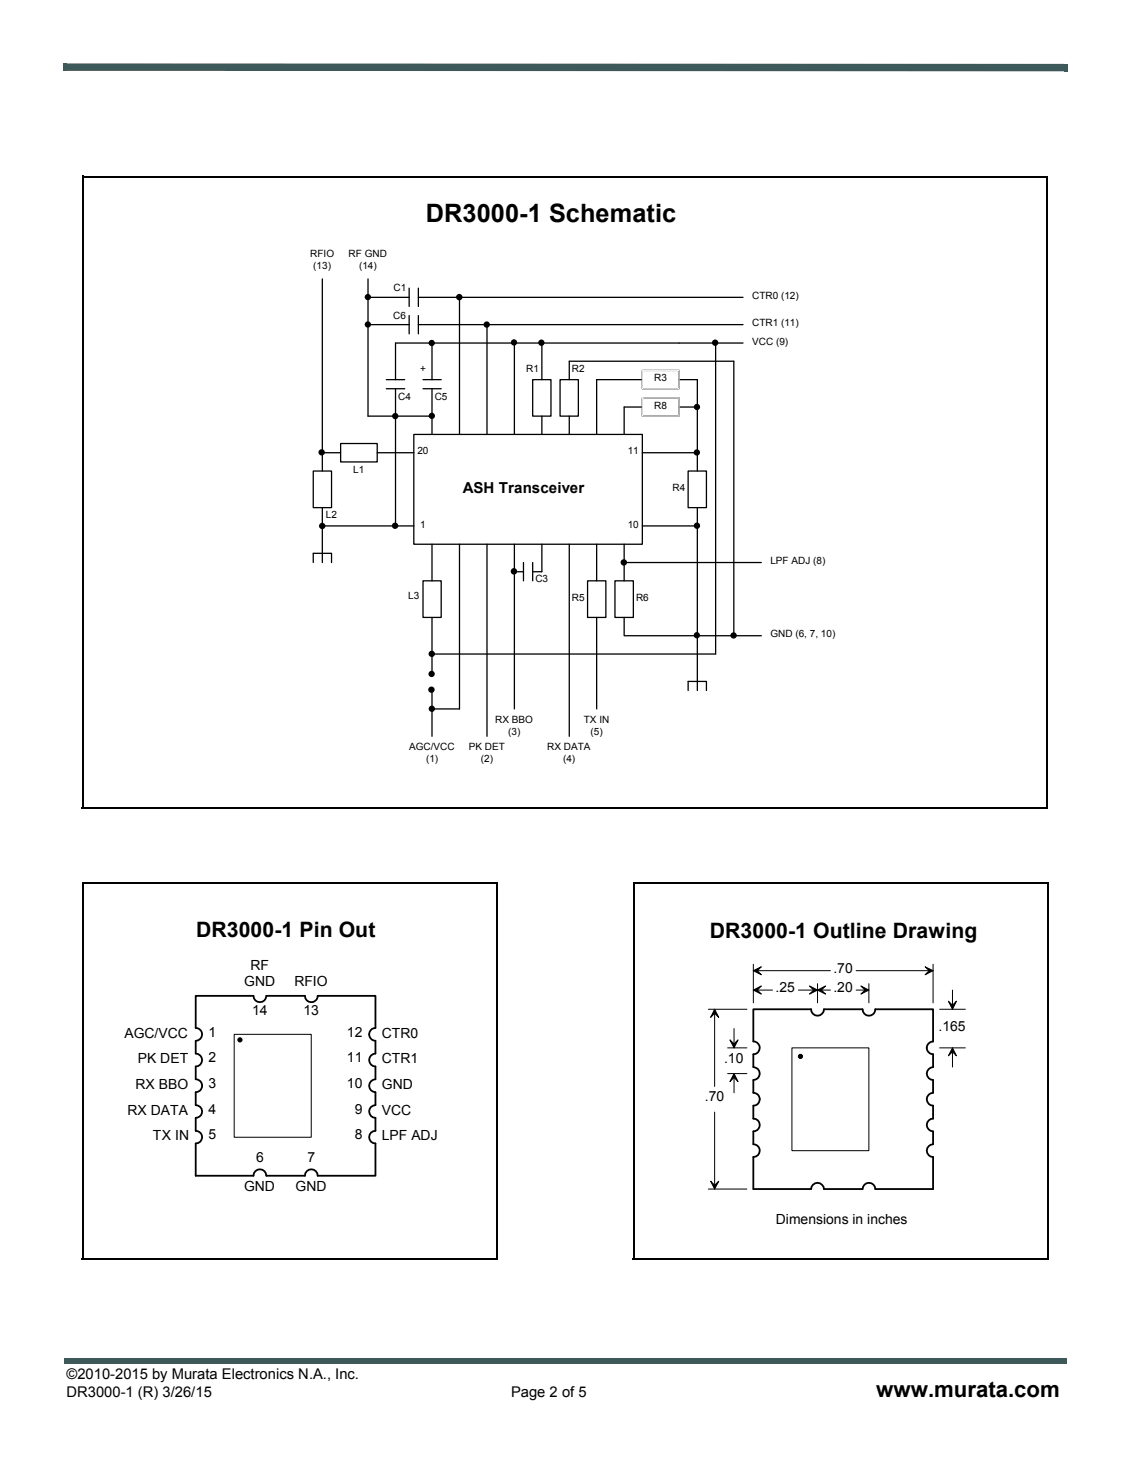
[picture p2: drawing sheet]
<svg xmlns="http://www.w3.org/2000/svg" width="216mm" height="279mm" viewBox="0 0 216 279" stroke-linecap="round" stroke-linejoin="round" font-family="sans-serif">
<g fill="#3d5959">
<path d="M12 12.1h.7v1.4h-.7z"/>
<path d="M203.2 12.2h.7v1.4h-.7z"/>
<path d="M12.7 12.1l190.5 .1v1.4l-190.5-.1z"/>
<path d="M12.2 259.2h.5v1.1h-.5z"/>
<path d="M12.7 259.2h191v1.1h-191z"/>
</g>
<g fill="#fff">
<path d="M37.3 30.8h128.8v127h-128.8z"/>
<path d="M37.4 30.8h128.7v127h-128.7z"/>
</g>
<path d="M37.3 30.8h128.8v127h-128.8z" fill="none" stroke="#fff" stroke-width=".19"/>
<path d="M38.8 32.3h125.7v123.9h-125.7z" fill="#fff"/>
<g fill="none" stroke="#000" stroke-width=".25">
<path d="M61.5 53.2v36.7M70.3 56.7h7.8M70.3 53.2v26.2h12.2M78.1 55v3.5M79.9 56.7h61.9M79.9 55v3.5M87.7 56.7v26.2M70.3 62h7.8M73.7 72.5h3.6M73.7 74.2h3.6M75.5 74.2v26.2M78.1 60.2v3.5"/>
<path d="M79.9 62h61.9M79.9 60.2v3.5M80.8 72.5h3.4M80.8 74.2h3.4M82.5 65.5v7M82.5 74.2v8.7M93 62v20.9M98.2 65.5v17.4M101.7 72.5h3.5v6.9h-3.5zM103.4 65.5v7M103.4 79.4v3.5M106.9 72.5h3.5v6.9h-3.5z"/>
<path d="M108.7 72.5v-3.6h31.4v52.4M108.7 79.4v3.5M122.6 72.5h-8.7v10.4M122.6 75.9h7v3.5h-7zM122.6 70.7h7v3.5h-7zM122.6 77.7h-3.5v5.2M129.6 77.7h3.5M129.6 72.5h3.5v17.4M136.6 65.5v59.3h-54.1M141.8 65.5h-66.3v7M59.8 89.9h3.5v7h-3.5zM61.5 86.4h3.5"/>
<path d="M61.5 96.9v10.5M65 84.6h7v3.6h-7zM72 86.4h7M79 82.9h43.6v21h-43.6zM122.6 86.4h10.5M131.4 89.9h3.5v7h-3.5zM133.1 96.9v3.5M59.8 107.4v-1.8h3.5v1.8M61.5 100.4h17.5M80.8 110.8h3.4v7h-3.4zM82.5 103.9v6.9M82.5 117.8v10.5"/>
<path d="M87.7 103.9v31.4h-5.2M93 103.9v36.6M98.2 103.9v31.4M98.2 109.1h1.7M99.9 107.4v3.4M101.7 107.4v3.4M103.4 103.9v5.2h-1.7M108.7 103.9v36.6M112.2 110.8h3.5v7h-3.5zM113.9 103.9v6.9M113.9 117.8v17.5M117.4 110.8h3.5v7h-3.5z"/>
<path d="M119.1 117.8v3.5h26.2M119.1 103.9v6.9M119.1 107.4h26.2M122.6 100.4h10.5M133.1 100.4v31.4M82.5 131.8v8.7M131.4 131.8v-1.8h3.5v1.8"/>
</g>
<path d="M122.6 70.7h7v3.5h-7zM122.6 70.7h.1M122.6 75.9h7v3.5h-7zM122.6 75.9h.1" fill="none" stroke="#fff" stroke-width=".19"/>
<g fill="#000">
<circle cx="70.2" cy="56.7" r=".6"/>
<circle cx="87.7" cy="56.7" r=".61"/>
<circle cx="70.2" cy="61.9" r=".6"/>
<circle cx="75.5" cy="79.4" r=".6"/>
<circle cx="82.4" cy="65.5" r=".6"/>
<circle cx="82.4" cy="79.4" r=".6"/>
<circle cx="92.9" cy="61.9" r=".6"/>
<circle cx="98.1" cy="65.4" r=".6"/>
<circle cx="103.3" cy="65.4" r=".61"/>
<circle cx="133" cy="77.7" r=".6"/>
<circle cx="136.5" cy="65.4" r=".61"/>
<circle cx="61.4" cy="86.3" r=".61"/>
<circle cx="133" cy="86.4" r=".6"/>
<circle cx="61.5" cy="100.4" r=".61"/>
<circle cx="75.4" cy="100.3" r=".61"/>
<circle cx="98.1" cy="109" r=".62"/>
<circle cx="119.1" cy="107.3" r=".61"/>
<circle cx="133" cy="100.3" r=".61"/>
<circle cx="82.4" cy="131.6" r=".61"/>
<circle cx="82.4" cy="128.6" r=".6"/>
<circle cx="82.4" cy="124.8" r=".61"/>
<circle cx="82.4" cy="135.3" r=".6"/>
<circle cx="133" cy="121.2" r=".6"/>
<circle cx="140" cy="121.3" r=".61"/>
</g>
<path d="M15.6 168.3h79.1v71.8h-79.1z" fill="#fff"/>
<path d="M15.6 168.3h79.1v71.8h-79.1z" fill="none" stroke="#fff" stroke-width=".19"/>
<g fill="none" stroke="#00f" stroke-width=".19">
<path d="M34.9 197.4h4.9M42.2 190.1h-4.8v4.8M49.6 187.6v4.9M59.4 187.6v4.9M66.8 190.1h4.9v4.8M69.3 197.4h4.8M34.9 202.3h4.9M34.9 207.2h4.9M34.9 212.1h4.9M34.9 217h4.9M37.4 219.5v4.9h4.8M69.3 202.3h4.8"/>
<path d="M69.3 207.2h4.8M69.3 212.1h4.8M69.3 217h4.8M71.7 219.5v4.9h-4.9"/>
</g>
<path d="M17.7 170.4h74.8v67.5h-74.8z" fill="#fff"/>
<path d="M71.7 198.6a1.22 1.22 0 0 1-1.2-1.2 1.22 1.22 0 0 1 1.2-1.2v-6.1h-11.1a1.22 1.22 0 0 1-1.2 1.2 1.22 1.22 0 0 1-1.2-1.2h-7.4a1.23 1.23 0 0 1-1.2 1.2 1.23 1.23 0 0 1-1.2-1.2h-11v6.1a1.24 1.24 0 0 1 1.2 1.2 1.24 1.24 0 0 1-1.2 1.2v2.5a1.24 1.24 0 0 1 1.2 1.2 1.24 1.24 0 0 1-1.2 1.2v2.5a1.24 1.24 0 0 1 1.2 1.2 1.24 1.24 0 0 1-1.2 1.2v2.5a1.22 1.22 0 0 1 1.2 1.2 1.22 1.22 0 0 1-1.2 1.2v2.5a1.21 1.21 0 0 1 1.2 1.2 1.21 1.21 0 0 1-1.2 1.2v6.2h11a1.23 1.23 0 0 1 1.2-1.2 1.23 1.23 0 0 1 1.2 1.2h7.4a1.22 1.22 0 0 1 1.2-1.2 1.22 1.22 0 0 1 1.2 1.2h11.1v-6.2a1.21 1.21 0 0 1-1.2-1.2 1.21 1.21 0 0 1 1.2-1.2v-2.5a1.22 1.22 0 0 1-1.2-1.2 1.22 1.22 0 0 1 1.2-1.2v-2.5a1.24 1.24 0 0 1-1.2-1.2 1.24 1.24 0 0 1 1.2-1.2v-2.5a1.24 1.24 0 0 1-1.2-1.2 1.24 1.24 0 0 1 1.2-1.2v-2.5" fill="none" stroke="#000" stroke-width=".35"/>
<path d="M44.7 197.4h14.7v19.6h-14.7z" fill="none" stroke="#000" stroke-width=".19"/>
<circle cx="45.8" cy="198.5" r=".4" fill="#000" stroke="#000" stroke-width=".19"/>
<g fill="#fff">
<path d="M120.8 168.4h79.2v71.8h-79.2z"/>
<path d="M120.8 168.4h79.1v71.8h-79.1z"/>
</g>
<path d="M120.8 168.4h79.1v71.8h-79.1z" fill="none" stroke="#fff" stroke-width=".19"/>
<g fill="none" stroke="#00f" stroke-width=".19">
<path d="M141.3 200h4.9M148.7 192.6h-4.9v4.9M156.1 190.2v4.9M165.9 190.2v4.9M173.2 192.6h4.9v4.9M175.7 200h4.9M141.3 204.9h4.9M141.3 209.8h4.9M141.3 214.7h4.9M141.3 219.6h4.9M175.7 204.9h4.9M175.7 209.8h4.9"/>
<path d="M175.7 214.7h4.9M175.7 219.6h4.9M143.8 222v4.9h4.9M178.1 222v4.9h-4.9"/>
</g>
<path d="M122.9 170.6h74.9v67.4h-74.9z" fill="#fff"/>
<path d="M143.8 192.6h11a1.23 1.23 0 0 0 1.3 1.2 1.23 1.23 0 0 0 1.2-1.2h7.4a1.22 1.22 0 0 0 1.2 1.2 1.22 1.22 0 0 0 1.2-1.2h11v6.2a1.22 1.22 0 0 0-1.2 1.2 1.22 1.22 0 0 0 1.2 1.2v2.4a1.24 1.24 0 0 0-1.2 1.3 1.24 1.24 0 0 0 1.2 1.2v2.5a1.23 1.23 0 0 0-1.2 1.2 1.23 1.23 0 0 0 1.2 1.2v2.5a1.22 1.22 0 0 0-1.2 1.2 1.22 1.22 0 0 0 1.2 1.2v2.5a1.22 1.22 0 0 0-1.2 1.2 1.22 1.22 0 0 0 1.2 1.2v6.1h-11a1.22 1.22 0 0 0-1.2-1.2 1.22 1.22 0 0 0-1.2 1.2h-7.4a1.23 1.23 0 0 0-1.2-1.2 1.23 1.23 0 0 0-1.3 1.2h-11v-6.1a1.22 1.22 0 0 0 1.2-1.2 1.22 1.22 0 0 0-1.2-1.2v-2.5a1.22 1.22 0 0 0 1.2-1.2 1.22 1.22 0 0 0-1.2-1.2v-2.5a1.23 1.23 0 0 0 1.2-1.2 1.23 1.23 0 0 0-1.2-1.2v-2.5a1.24 1.24 0 0 0 1.2-1.2 1.24 1.24 0 0 0-1.2-1.3v-2.4a1.23 1.23 0 0 0 1.2-1.2 1.23 1.23 0 0 0-1.2-1.2z" fill="none" stroke="#000" stroke-width=".35"/>
<g fill="none" stroke="#000" stroke-width=".19">
<path d="M135.2 192.6h7.4M136.4 192.6v14.7M138.9 200h3.7M140.1 196.3v3.7M143.8 184v7.4M143.8 189h3.7M143.8 185.3h14.7M151.2 200h14.7v19.6h-14.7zM152.4 189h6.1M156.1 187.7v3.7M163.4 185.3h14.7M163.4 189h2.5"/>
<path d="M165.9 187.7v3.7M178.1 184v7.4M179.4 192.6h4.9M179.4 200h4.9M181.8 189v3.6M181.8 200v3.6M136.4 212.2v14.7M138.9 204.9h3.7M140.1 204.9v3.7M135.2 226.9h7.4"/>
</g>
<path d="M136.4 192.6l.8 1.6-.8-.8-.7 .8zM139.3 198.5l.8 .7 .8-.7-.8 1.5zM143.8 189l1.5-.8-.7 .8 .7 .7zM143.8 185.3l1.5-.8-.7 .8 .7 .7zM154.5 188.2l1.6 .8-1.6 .7 .8-.7zM156.1 189l1.5-.8-.8 .8 .8 .7zM164.3 188.2l1.6 .8-1.6 .7 .8-.7zM176.6 184.5l1.5 .8-1.5 .7 .8-.7zM181 191.1l.8 .8 .8-.8-.8 1.5zM140.1 204.9l.8 1.5-.8-.8-.8 .8zM181.8 200l.8 1.5-.8-.8-.8 .8zM135.7 225.4l.7 .8 .8-.8-.8 1.5z" fill="#000" stroke="#000" stroke-width=".19"/>
<circle cx="152.8" cy="201.6" r=".4" fill="#000" stroke="#000" stroke-width=".19"/>
<path d="M15.7 33.7h184.4M15.8 33.5v120.6M199.9 33.7v120.6M15.6 154.1h184.3M15.7 168.6h79.3M15.8 168.4v71.9M94.8 168.6v71.9M121 168.5h79.2M121 168.3v71.9M200.1 168.4v72M15.6 240.3h79.2M120.8 240.2h79.2" fill="none" stroke="#000" stroke-width=".36"/>
<text font-size="4.8" x="81.3" y="42.4">DR3000-1 Schematic</text>
<text font-size="4.2" x="167.3" y="266.7">www.murata.com</text>
<g font-size="4">
<text x="37.4" y="178.8">DR3000-1 Pin Out</text>
<text x="135.5" y="179">DR3000-1 Outline Drawing</text>
</g>
<text font-size="2.9" x="88.3" y="94.1">ASH Transceiver</text>
<g font-size="2.8">
<text x="12.7" y="263.2">©2010-2015 by Murata Electronics N.A., Inc.</text>
<text x="12.7" y="266.7">DR3000-1 (R) 3/26/15</text>
<text x="97.6" y="266.7">Page 2 of 5</text>
</g>
<g font-size="2.7">
<text x="47.8" y="185.1">RF</text>
<text x="159.1" y="185.7">.70</text>
<text x="46.6" y="188.2">GND</text>
<text x="56.2" y="188.3">RFIO</text>
<text x="148" y="189.4">.25</text>
<text x="159.1" y="189.4">.20</text>
<text x="39.8" y="197.8">1</text>
<text x="48.1" y="193.7">14</text>
<text x="57.9" y="193.7">13</text>
<text x="66.2" y="197.8">12</text>
<text x="179.2" y="196.7">.165</text>
<text x="23.8" y="198">AGC/VCC</text>
<text x="26.3" y="202.9">PK DET</text>
<text x="39.8" y="202.7">2</text>
<text x="66.2" y="202.7">11</text>
<text x="72.9" y="198">CTR0</text>
<text x="72.9" y="202.9">CTR1</text>
<text x="138.2" y="202.9">.10</text>
<text x="25.9" y="207.8">RX BBO</text>
<text x="39.8" y="207.6">3</text>
<text x="66.2" y="207.6">10</text>
<text x="72.9" y="207.8">GND</text>
<text x="24.3" y="212.7">RX DATA</text>
<text x="39.8" y="212.5">4</text>
<text x="67.7" y="212.5">9</text>
<text x="72.9" y="212.7">VCC</text>
<text x="134.6" y="210.2">.70</text>
<text x="29.2" y="217.6">TX IN</text>
<text x="39.8" y="217.5">5</text>
<text x="48.9" y="221.8">6</text>
<text x="58.7" y="221.8">7</text>
<text x="67.7" y="217.5">8</text>
<text x="72.9" y="217.6">LPF ADJ</text>
<text x="46.6" y="227.3">GND</text>
<text x="56.4" y="227.3">GND</text>
<text x="148.1" y="233.5">Dimensions in inches</text>
</g>
<g font-size="1.9">
<text x="59.2" y="49">RFIO</text>
<text x="59.8" y="51.2">(13)</text>
<text x="66.5" y="49">RF GND</text>
<text x="68.5" y="51.2">(14)</text>
<text x="75.1" y="55.6">C1</text>
<text x="143.6" y="57">CTR0 (12)</text>
<text x="75.1" y="60.9">C6</text>
<text x="143.6" y="62.3">CTR1 (11)</text>
<text x="143.6" y="65.8">VCC (9)</text>
<text x="80.2" y="71">+</text>
<text x="100.5" y="71">R1</text>
<text x="109.2" y="71">R2</text>
<text x="76" y="76.2">C4</text>
<text x="83" y="76.2">C5</text>
<text x="124.9" y="72.7">R3</text>
<text x="124.9" y="78">R8</text>
<text x="79.7" y="86.7">20</text>
<text x="119.8" y="86.7">11</text>
<text x="67.4" y="90.2">L1</text>
<text x="128.4" y="93.7">R4</text>
<text x="62.2" y="98.9">L2</text>
<text x="80.2" y="100.7">1</text>
<text x="119.8" y="100.7">10</text>
<text x="147.1" y="107.7">LPF ADJ (8)</text>
<text x="102.2" y="111.1">C3</text>
<text x="77.9" y="114.3">L3</text>
<text x="109.2" y="114.6">R5</text>
<text x="121.4" y="114.6">R6</text>
<text x="147.1" y="121.6">GND (6, 7, 10)</text>
<text x="94.5" y="138">RX BBO</text>
<text x="111.4" y="138">TX IN</text>
<text x="78.1" y="143.2">AGC/VCC</text>
<text x="89.5" y="143.2">PK DET</text>
<text x="97" y="140.2">(3)</text>
<text x="104.5" y="143.2">RX DATA</text>
<text x="112.7" y="140.2">(5)</text>
<text x="81.3" y="145.4">(1)</text>
<text x="91.8" y="145.4">(2)</text>
<text x="107.5" y="145.4">(4)</text>
</g>
</svg>
